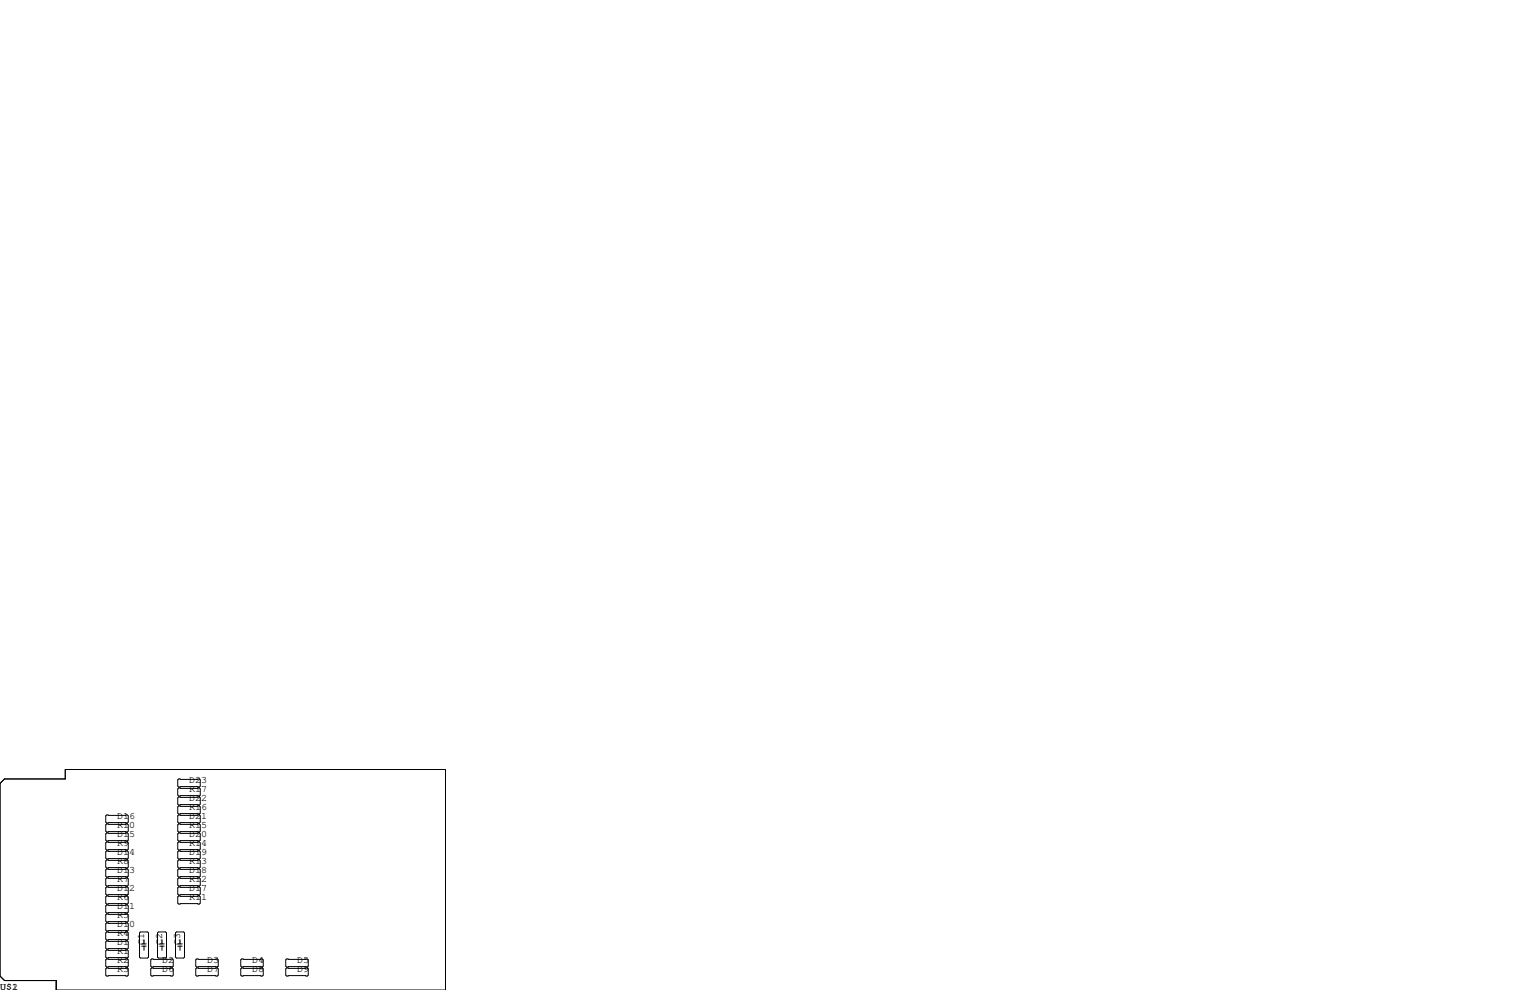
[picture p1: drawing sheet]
<svg xmlns="http://www.w3.org/2000/svg" width="432mm" height="279mm" viewBox="0 0 432 279" stroke-linecap="round" stroke-linejoin="round" font-family="sans-serif">
<g fill="none" stroke="#000" stroke-width=".28">
<path d="M1.3 219.8h17.1v-2.6h107.3v62.2h-109.8v-2.7h-14.6l-1.3-1.2v-54.4zM50.4 219.8h5.9l.2 .3v1.8l-.2 .2h-5.9l-.2-.2v-1.8zM30.1 230h5.8l.3 .3v1.7l-.3 .3h-5.8l-.3-.3v-1.7zM30.1 232.5h5.8l.3 .3v1.8l-.3 .2h-5.8l-.3-.2v-1.8zM30.1 235.1h5.8l.3 .2v1.8l-.3 .3h-5.8l-.3-.3v-1.8zM30.1 237.6h5.8l.3 .3v1.7l-.3 .3h-5.8l-.3-.3v-1.7zM50.4 237.6h5.9l.2 .3v1.7l-.2 .3h-5.9l-.2-.3v-1.7zM50.4 235.1h5.9l.2 .2v1.8l-.2 .3h-5.9l-.2-.3v-1.8zM50.4 230h5.9l.2 .3v1.7l-.2 .3h-5.9l-.2-.3v-1.7zM50.4 232.5h5.9l.2 .3v1.8l-.2 .2h-5.9l-.2-.2v-1.8zM50.4 224.9h5.9l.2 .3v1.7l-.2 .3h-5.9l-.2-.3v-1.7zM50.4 227.5h5.9l.2 .2v1.8l-.2 .2h-5.9l-.2-.2v-1.8z"/>
<path d="M50.4 222.4h5.9l.2 .2v1.8l-.2 .3h-5.9l-.2-.3v-1.8zM30.1 240.2h5.8l.3 .2v1.8l-.3 .2h-5.8l-.3-.2v-1.8zM30.1 242.7h5.8l.3 .3v1.7l-.3 .3h-5.8l-.3-.3v-1.7zM30.1 245.2h5.8l.3 .3v1.8l-.3 .2h-5.8l-.3-.2v-1.8zM30.1 247.8h5.8l.3 .2v1.8l-.3 .3h-5.8l-.3-.3v-1.8zM30.1 250.3h5.8l.3 .3v1.7l-.3 .3h-5.8l-.3-.3v-1.7zM30.1 252.9h5.8l.3 .2v1.8l-.3 .2h-5.8l-.3-.2v-1.8zM30.1 255.4h5.8l.3 .3v1.7l-.3 .3h-5.8l-.3-.3v-1.7zM30.1 257.9h5.8l.3 .3v1.8l-.3 .2h-5.8l-.3-.2v-1.8zM50.2 245.5l.2-.3h5.9l.2 .3v1.8l-.2 .2h-5.9l-.2-.2zM50.2 248l.2-.2h5.9l.2 .2v1.8l-.2 .3h-5.9l-.2-.3zM50.2 250.6l.2-.3h5.9l.2 .3v1.7l-.2 .3h-5.9l-.2-.3z"/>
<path d="M50.2 253.1l.2-.2h5.9l.2 .2v1.8l-.2 .2h-5.9l-.2-.2zM50.4 240.2h5.9l.2 .2v1.8l-.2 .2h-5.9l-.2-.2v-1.8zM50.4 242.7h5.9l.2 .3v1.7l-.2 .3h-5.9l-.2-.3v-1.7zM30.1 265.6h5.8l.3 .2v1.8l-.3 .2h-5.8l-.3-.2v-1.8zM30.1 260.5h5.8l.3 .2v1.8l-.3 .3h-5.8l-.3-.3v-1.8zM30.1 263h5.8l.3 .3v1.7l-.3 .3h-5.8l-.3-.3v-1.7zM30.1 268.1h5.8l.3 .3v1.7l-.3 .3h-5.8l-.3-.3v-1.7zM30.1 270.6h5.8l.3 .3v1.8l-.3 .2h-5.8l-.3-.2v-1.8zM30.1 273.2h5.8l.3 .2v1.8l-.3 .3h-5.8l-.3-.3v-1.8zM39.4 263.3l.2-.3h2.1l.2 .3v6.8l-.2 .3h-2.1l-.2-.3zM40 266.4h1.3M40 267h1.3"/>
<path d="M40.6 265.2v1.2M40.6 267v1.2M42.5 270.9l.3-.3h5.8l.3 .3v1.8l-.3 .2h-5.8l-.3-.2zM42.5 273.4l.3-.2h5.8l.3 .2v1.8l-.3 .3h-5.8l-.3-.3zM44.5 263.3l.2-.3h2l.3 .3v6.8l-.3 .3h-2l-.2-.3zM45.1 266.4h1.3M45.1 267h1.3M45.7 265.2v1.2M45.7 267v1.2M49.5 263.3l.3-.3h2l.3 .3v6.8l-.3 .3h-2l-.3-.3zM50.2 266.4h1.2M50.2 267h1.2"/>
<path d="M50.8 265.2v1.2M50.8 267v1.2M55.2 270.9l.3-.3h5.8l.3 .3v1.8l-.3 .2h-5.8l-.3-.2zM55.2 273.4l.3-.2h5.8l.3 .2v1.8l-.3 .3h-5.8l-.3-.3zM67.9 270.9l.3-.3h5.8l.3 .3v1.8l-.3 .2h-5.8l-.3-.2zM67.9 273.4l.3-.2h5.8l.3 .2v1.8l-.3 .3h-5.8l-.3-.3zM80.6 270.9l.3-.3h5.8l.3 .3v1.8l-.3 .2h-5.8l-.3-.2zM80.6 273.4l.3-.2h5.8l.3 .2v1.8l-.3 .3h-5.8l-.3-.3z"/>
</g>
<g font-size="2.8">
<text x="53.3" y="221">D23</text>
<text x="53.3" y="226.1">D22</text>
<text x="53.3" y="223.5">R17</text>
<text x="33" y="231.1">D16</text>
<text x="33" y="233.7">R10</text>
<text x="53.3" y="231.1">D21</text>
<text x="53.3" y="233.7">R15</text>
<text x="53.3" y="228.6">R16</text>
<text x="33" y="236.2">D15</text>
<text x="33" y="238.8">R9</text>
<text x="53.3" y="236.2">D20</text>
<text x="53.3" y="238.8">R14</text>
<text x="33" y="241.3">D14</text>
<text x="33" y="243.8">R8</text>
<text x="53.3" y="241.3">D19</text>
<text x="53.3" y="243.8">R13</text>
<text x="33" y="251.5">D12</text>
<text x="33" y="246.4">D13</text>
<text x="33" y="248.9">R7</text>
<text x="53.3" y="251.5">D17</text>
<text x="53.3" y="246.4">D18</text>
<text x="53.3" y="248.9">R12</text>
<text x="33" y="256.5">D11</text>
<text x="33" y="254">R6</text>
<text x="53.3" y="254">R11</text>
<text x="33" y="261.6">D10</text>
<text x="33" y="259.1">R5</text>
<text x="33" y="266.7">D1</text>
<text x="33" y="269.2">R1</text>
<text x="33" y="264.2">R4</text>
<text x="40.6" y="266.7" transform="rotate(-90 40.6 266.7)">C1</text>
<text x="45.7" y="266.7" transform="rotate(-90 45.7 266.7)">C2</text>
<text x="50.8" y="266.7" transform="rotate(-90 50.8 266.7)">C3</text>
<text x="33" y="271.8">R2</text>
<text x="33" y="274.3">R3</text>
<text x="45.7" y="271.8">D2</text>
<text x="45.7" y="274.3">D6</text>
<text x="58.4" y="271.8">D3</text>
<text x="58.4" y="274.3">D7</text>
<text x="71.1" y="271.8">D4</text>
<text x="71.1" y="274.3">D8</text>
<text x="83.8" y="271.8">D5</text>
<text x="83.8" y="274.3">D9</text>
<text x="0" y="279.4">U$1</text>
<text x="3.4" y="279.4">2</text>
</g>
</svg>
